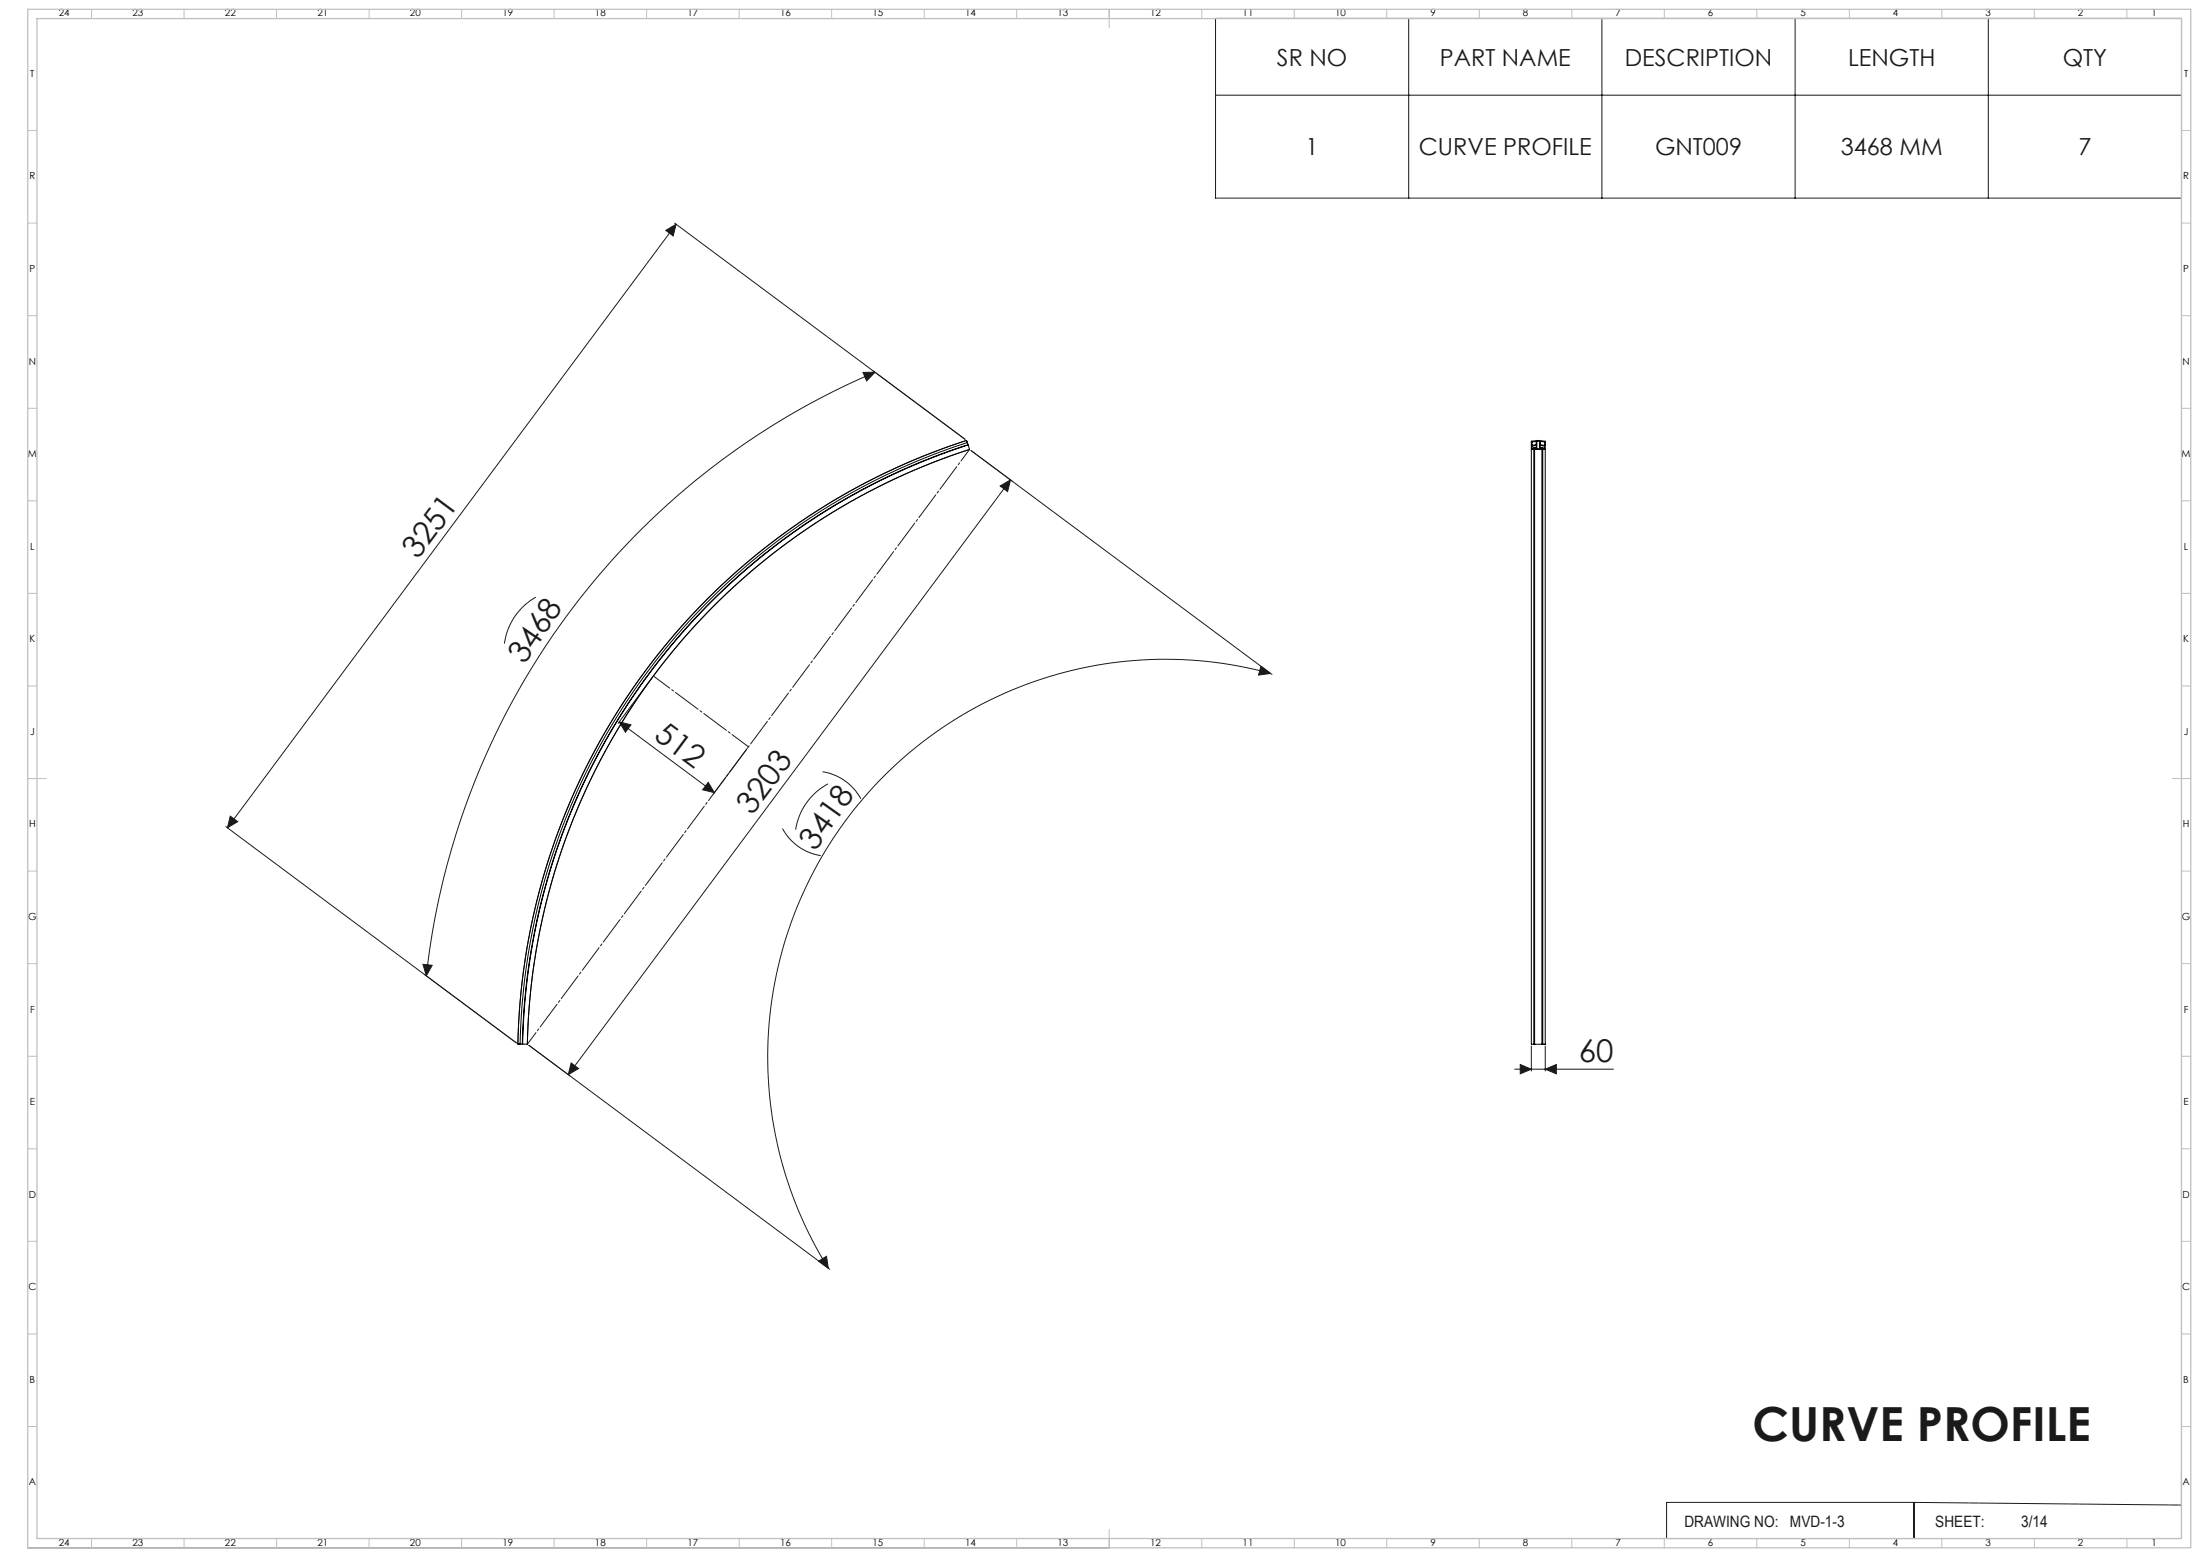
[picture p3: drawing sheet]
<svg xmlns="http://www.w3.org/2000/svg" width="1189mm" height="841mm" viewBox="0 0 1189 841" stroke-linecap="round" stroke-linejoin="round" font-family="sans-serif">
<g fill="none" stroke="#191924" stroke-width=".54">
<path d="M657 10h522v97h-522zM761 10v97M866 10v97M970 10v97M1075 10v97M657 51h522M360 124l5-3-1 6zM365 121l157 116M365 121l-242 326M466 201h7l-5 5zM473 201a402 402 0 0 0-243 326M522 238a350 350 0 0 0-242 326"/>
<path d="M524 243a345 345 0 0 0-239 321M525 243l162 121M546 259l-239 321M541 263l5-4-1 7zM290 323a34 34 0 0 0-17 25M681 360l6 4-7 1zM352 366l-18 25M687 364a215 215 0 0 0-230 79 215 215 0 0 0-9 242M335 390l6 1-3 5zM335 390l51 38M404 404l-19 25M445 417a28 28 0 0 1 20 14"/>
<path d="M383 423l3 5-6-1zM447 423a34 34 0 0 0-17 25M122 447l157 116M124 441l4 3-5 3zM423 448a28 28 0 0 0 21 14M229 521h5l-4 6zM286 565l162 121M309 574l4 3-6 3zM819 578h53M822 575l6 3-6 2zM828 565v13M835 578l6-3v5z"/>
<path d="M835 565v13M1179 662v169h-430M442 681l5-2 1 6zM1034 812h-133v19M1034 812v19M1034 812l145 1M15 836h584M20 831h579M648 831h1"/>
</g>
<path d="M285 564l239-321" fill="none" stroke="#191924" stroke-width=".54" stroke-dasharray="15.2 1.3 1.3 1.3" stroke-dashoffset="7.4"/>
<path d="M405 403l-52-38" fill="none" stroke="#191924" stroke-width=".54" stroke-dasharray="15.2 1.3 1.3 1.3" stroke-dashoffset="4.2"/>
<g fill="none" stroke="#c0c0c0" stroke-width=".54">
<path d="M49 5v5M99 5v5M149 5v5M199 5v5M249 5v5M299 5v5M349 5v5M399 5v5M449 5v5M499 5v5M549 5v5M599 5v10"/>
<path d="M649 5v5M699 5v5M749 5v5M799 5v5M849 5v5M899 5v5M949 5v5M999 5v5M1049 5v5M1099 5v5M1149 5v5M15 71h5"/>
<path d="M1179 71h5M15 121h5M1179 121h5M15 171h5M1179 171h5M15 221h5M1179 221h5M15 271h5M1179 271h5M15 321h5M1179 321h5M15 371h5"/>
<path d="M1179 371h5M15 421h10M1174 421h10M15 471h5M1179 471h5M15 521h5M1179 521h5M15 571h5M1179 571h5M15 621h5M1179 621h5M15 671h5"/>
<path d="M1179 671h5M15 721h5M1179 721h5M15 771h5M1179 771h5M49 831v5M99 831v5M149 831v5M199 831v5M249 831v5M299 831v5M349 831v5"/>
<path d="M399 831v5M449 831v5M499 831v5M549 831v5M599 826v10M649 831v5M699 831v5M749 831v5M799 831v5M849 831v5M899 831v5M949 831v5"/>
<path d="M999 831v5M1049 831v5M1099 831v5M1149 831v5"/>
</g>
<path d="M15 5h1169v831h-1169zM20 10h1159v821h-1159z" fill="none" stroke="#c0c0c0" stroke-width=".7"/>
<g fill="#191924">
<path d="M383 423l3 5-6-1zM335 390l6 1-3 5z"/>
<path d="M309 574l4 3-6 3zM541 263l5-4-1 7z"/>
<path d="M360 124l5-3-1 6zM124 441l4 3-5 3z"/>
<path d="M681 360l6 4-7 1zM442 681l5-2 1 6z"/>
<path d="M466 201h7l-5 5zM229 521h5l-4 6z"/>
<path d="M822 575l6 3-6 2zM835 578l6-3v5z"/>
</g>
<g fill="none" stroke="#000" stroke-width=".54">
<path d="M523 238h-1a349 349 0 0 0-242 326M523 238h.1M523 238v1M523 239h.1M523 239a349 349 0 0 0-242 325M523 239v1M828 239h.1M828 238h.1M828 239v1M828 238v1M828 238h3h4v1M830 238l-2 1"/>
<path d="M830 238h.1M830 238v2M831 238h.1M831 238v4M831 238h1M832 238h.1M832 238v4M835 239h.1M835 239l-2-1-1 2h3M835 239v1M523 240h.1M523 240a348 348 0 0 0-241 324"/>
<path d="M523 240a347 347 0 0 0-241 324M523 240l1 3a345 345 0 0 0-239 321M828 240h.1M828 243v321M828 240v3M828 241h.1M828 242h.1M828 240v1M828 241v1M828 242h1M829 242h.1M829 243v-1v1"/>
<path d="M829 243h-1M829 243v321M829 243h.1M829 243h4M830 242h-1M830 242h.1M830 240l-2 1M830 240h.1M830 241h.1M830 241h-2M830 241v1M831 242h.1"/>
<path d="M831 242h1M832 242h.1M832 241h.1M832 241v1M832 241h3M832 242h1M833 242h.1M833 242h1M833 243l1-1v1M833 243v321M833 243h.1M834 243h1"/>
<path d="M834 243v321M834 243h.1M834 242h.1M835 241h.1M835 240h.1M835 241v1h-1M835 243v321h-1M835 240v3M280 564h.1M280 564h1M281 564h.1M281 564h1"/>
<path d="M282 564h.1M282 564h3M285 564h.1M828 564h.1M829 564h-1M829 564h.1M829 564h4M833 564h1"/>
</g>
<text font-size="25.4" fill="#191924" x="947" y="778">CURVE PROFILE</text>
<g font-size="16.9" fill="#191924">
<text x="226" y="303" transform="rotate(-53 226 303)">3251</text>
<text x="283" y="359" transform="rotate(-56 283 359)">3468</text>
<text x="353" y="399" transform="rotate(37 353 399)">512</text>
<text x="407" y="441" transform="rotate(-53 407 441)">3203</text>
<text x="441" y="460" transform="rotate(-55 441 460)">3418</text>
<text x="853" y="574">60</text>
</g>
<g font-size="12.7" fill="#191924">
<text x="690" y="35">SR NO</text>
<text x="778" y="35">PART NAME</text>
<text x="878" y="35">DESCRIPTION</text>
<text x="999" y="35">LENGTH</text>
<text x="1115" y="35">QTY</text>
<text x="706" y="84">1</text>
<text x="767" y="84">CURVE PROFILE</text>
<text x="894" y="84">GNT009</text>
<text x="995" y="84">3468 MM</text>
<text x="1123" y="84">7</text>
</g>
<g font-size="8.5" fill="#191924">
<text x="910" y="825">DRAWING NO:</text>
<text x="967" y="825">MVD-1-3</text>
<text x="1046" y="825">SHEET:</text>
<text x="1092" y="825">3/14</text>
</g>
<g font-size="5.3">
<text x="32" y="9">24</text>
<text x="72" y="9">23</text>
<text x="122" y="9">22</text>
<text x="172" y="9">21</text>
<text x="222" y="9">20</text>
<text x="272" y="9">19</text>
<text x="322" y="9">18</text>
<text x="372" y="9">17</text>
<text x="422" y="9">16</text>
<text x="472" y="9">15</text>
<text x="522" y="9">14</text>
<text x="572" y="9">13</text>
<text x="622" y="9">12</text>
<text x="672" y="9">11</text>
<text x="722" y="9">10</text>
<text x="773" y="9">9</text>
<text x="823" y="9">8</text>
<text x="873" y="9">7</text>
<text x="923" y="9">6</text>
<text x="973" y="9">5</text>
<text x="1023" y="9">4</text>
<text x="1073" y="9">3</text>
<text x="1123" y="9">2</text>
<text x="1163" y="9">1</text>
<text x="16" y="42">T</text>
<text x="1180" y="42">T</text>
<text x="16" y="97">R</text>
<text x="1180" y="97">R</text>
<text x="16" y="147">P</text>
<text x="1180" y="147">P</text>
<text x="16" y="197">N</text>
<text x="1180" y="197">N</text>
<text x="15" y="247">M</text>
<text x="1179" y="247">M</text>
<text x="16" y="297">L</text>
<text x="1180" y="297">L</text>
<text x="16" y="347">K</text>
<text x="1180" y="347">K</text>
<text x="16" y="397">J</text>
<text x="1180" y="397">J</text>
<text x="16" y="447">H</text>
<text x="1180" y="447">H</text>
<text x="15" y="497">G</text>
<text x="1179" y="497">G</text>
<text x="16" y="547">F</text>
<text x="1180" y="547">F</text>
<text x="16" y="597">E</text>
<text x="1180" y="597">E</text>
<text x="16" y="647">D</text>
<text x="1180" y="647">D</text>
<text x="15" y="697">C</text>
<text x="1179" y="697">C</text>
<text x="16" y="747">B</text>
<text x="1180" y="747">B</text>
<text x="16" y="802">A</text>
<text x="1180" y="802">A</text>
<text x="32" y="835">24</text>
<text x="72" y="835">23</text>
<text x="122" y="835">22</text>
<text x="172" y="835">21</text>
<text x="222" y="835">20</text>
<text x="272" y="835">19</text>
<text x="322" y="835">18</text>
<text x="372" y="835">17</text>
<text x="422" y="835">16</text>
<text x="472" y="835">15</text>
<text x="522" y="835">14</text>
<text x="572" y="835">13</text>
<text x="622" y="835">12</text>
<text x="672" y="835">11</text>
<text x="722" y="835">10</text>
<text x="773" y="835">9</text>
<text x="823" y="835">8</text>
<text x="873" y="835">7</text>
<text x="923" y="835">6</text>
<text x="973" y="835">5</text>
<text x="1023" y="835">4</text>
<text x="1073" y="835">3</text>
<text x="1123" y="835">2</text>
<text x="1163" y="835">1</text>
</g>
</svg>
